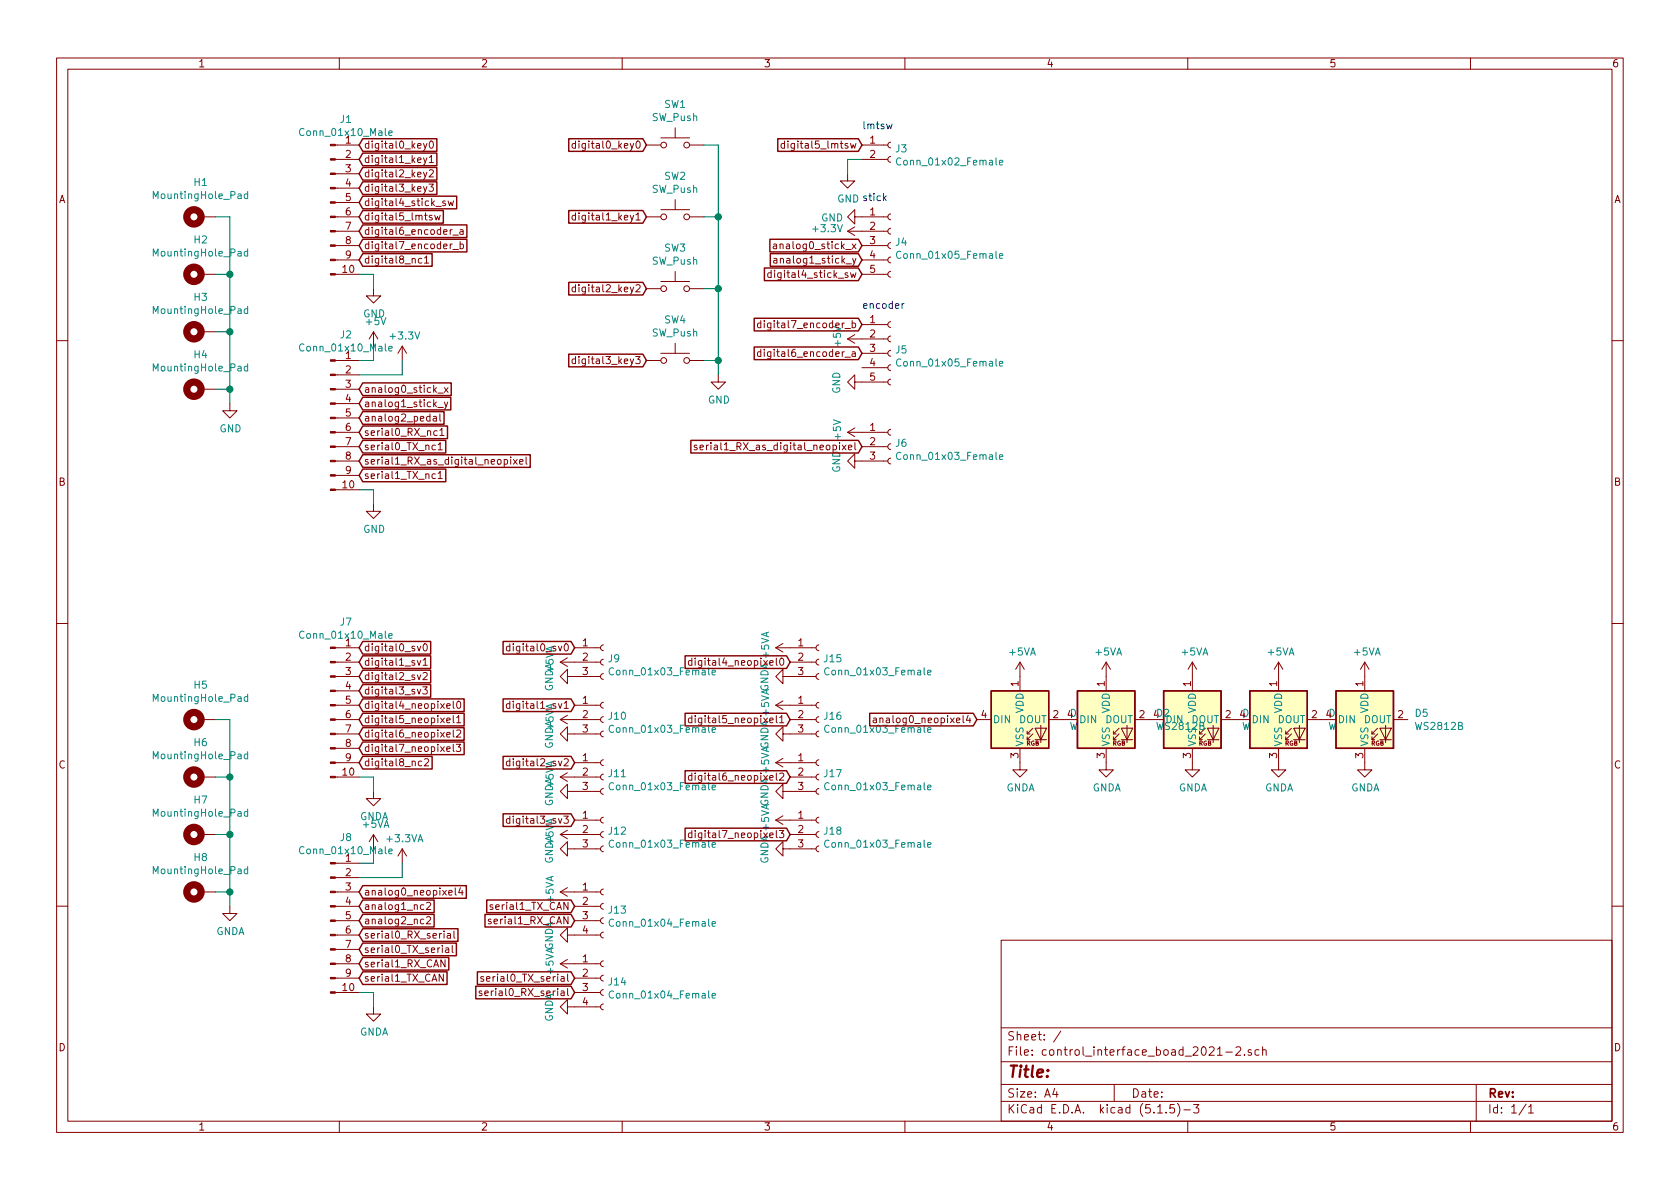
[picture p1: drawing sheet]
EESchema Schematic File Version 4
EELAYER 30 0
EELAYER END
$Descr A4 11693 8268
encoding utf-8
Sheet 1 1
Title ""
Date ""
Rev ""
Comp ""
Comment1 ""
Comment2 ""
Comment3 ""
Comment4 ""
$EndDescr
$Comp
L Connector:Conn_01x10_Male J1
U 1 1
P 2300 1400
F 0 "J1" H 2408 1981 50  0000 C CNN
F 1 "Conn_01x10_Male" H 2408 1890 50  0000 C CNN
F 2 "Connector_PinHeader_2.54mm:PinHeader_1x10_P2.54mm_Vertical" H 2300 1400 50  0001 C CNN
F 3 "~" H 2300 1400 50  0001 C CNN
	1    2300 1400
	1    0    0    -1  
$EndComp
$Comp
L Connector:Conn_01x10_Male J2
U 1 1
P 2300 2900
F 0 "J2" H 2408 3481 50  0000 C CNN
F 1 "Conn_01x10_Male" H 2408 3390 50  0000 C CNN
F 2 "Connector_PinHeader_2.54mm:PinHeader_1x10_P2.54mm_Vertical" H 2300 2900 50  0001 C CNN
F 3 "~" H 2300 2900 50  0001 C CNN
	1    2300 2900
	1    0    0    -1  
$EndComp
Text GLabel 2500 1000 2    50   Input ~ 0
digital0_key0
Text GLabel 2500 1100 2    50   Input ~ 0
digital1_key1
Text GLabel 2500 1200 2    50   Input ~ 0
digital2_key2
Text GLabel 2500 1300 2    50   Input ~ 0
digital3_key3
Text GLabel 2500 1400 2    50   Input ~ 0
digital4_stick_sw
Text GLabel 2500 1500 2    50   Input ~ 0
digital5_lmtsw
Text GLabel 2500 1600 2    50   Input ~ 0
digital6_encoder_a
Text GLabel 2500 1700 2    50   Input ~ 0
digital7_encoder_b
Text GLabel 2500 1800 2    50   Input ~ 0
digital8_nc1
Wire Wire Line
	2500 1900 2600 1900
Wire Wire Line
	2600 1900 2600 2000
$Comp
L power:GND #PWR0101
U 1 1
P 2600 2000
F 0 "#PWR0101" H 2600 1750 50  0001 C CNN
F 1 "GND" H 2605 1827 50  0000 C CNN
F 2 "" H 2600 2000 50  0001 C CNN
F 3 "" H 2600 2000 50  0001 C CNN
	1    2600 2000
	1    0    0    -1  
$EndComp
Wire Wire Line
	2500 2500 2600 2500
Wire Wire Line
	2600 2500 2600 2400
Wire Wire Line
	2500 2600 2800 2600
Wire Wire Line
	2800 2600 2800 2500
$Comp
L power:+5V #PWR0102
U 1 1
P 2600 2400
F 0 "#PWR0102" H 2600 2250 50  0001 C CNN
F 1 "+5V" H 2615 2573 50  0000 C CNN
F 2 "" H 2600 2400 50  0001 C CNN
F 3 "" H 2600 2400 50  0001 C CNN
	1    2600 2400
	1    0    0    -1  
$EndComp
$Comp
L power:+3.3V #PWR0103
U 1 1
P 2800 2500
F 0 "#PWR0103" H 2800 2350 50  0001 C CNN
F 1 "+3.3V" H 2815 2673 50  0000 C CNN
F 2 "" H 2800 2500 50  0001 C CNN
F 3 "" H 2800 2500 50  0001 C CNN
	1    2800 2500
	1    0    0    -1  
$EndComp
Text GLabel 2500 2700 2    50   Input ~ 0
analog0_stick_x
Text GLabel 2500 2800 2    50   Input ~ 0
analog1_stick_y
Text GLabel 2500 2900 2    50   Input ~ 0
analog2_pedal
Text GLabel 2500 3000 2    50   Input ~ 0
serial0_RX_nc1
Text GLabel 2500 3100 2    50   Input ~ 0
serial0_TX_nc1
Text GLabel 2500 3200 2    50   Input ~ 0
serial1_RX_as_digital_neopixel
Text GLabel 2500 3300 2    50   Input ~ 0
serial1_TX_nc1
Wire Wire Line
	2500 3400 2600 3400
Wire Wire Line
	2600 3400 2600 3500
$Comp
L power:GND #PWR0104
U 1 1
P 2600 3500
F 0 "#PWR0104" H 2600 3250 50  0001 C CNN
F 1 "GND" H 2605 3327 50  0000 C CNN
F 2 "" H 2600 3500 50  0001 C CNN
F 3 "" H 2600 3500 50  0001 C CNN
	1    2600 3500
	1    0    0    -1  
$EndComp
$Comp
L Switch:SW_Push SW1
U 1 1
P 4700 1000
F 0 "SW1" H 4700 1285 50  0000 C CNN
F 1 "SW_Push" H 4700 1194 50  0000 C CNN
F 2 "Button_Switch_Keyboard:SW_Cherry_MX_1.25u_PCB" H 4700 1200 50  0001 C CNN
F 3 "~" H 4700 1200 50  0001 C CNN
	1    4700 1000
	1    0    0    -1  
$EndComp
$Comp
L Switch:SW_Push SW2
U 1 1
P 4700 1500
F 0 "SW2" H 4700 1785 50  0000 C CNN
F 1 "SW_Push" H 4700 1694 50  0000 C CNN
F 2 "Button_Switch_Keyboard:SW_Cherry_MX_1.25u_PCB" H 4700 1700 50  0001 C CNN
F 3 "~" H 4700 1700 50  0001 C CNN
	1    4700 1500
	1    0    0    -1  
$EndComp
$Comp
L Switch:SW_Push SW3
U 1 1
P 4700 2000
F 0 "SW3" H 4700 2285 50  0000 C CNN
F 1 "SW_Push" H 4700 2194 50  0000 C CNN
F 2 "Button_Switch_Keyboard:SW_Cherry_MX_1.25u_PCB" H 4700 2200 50  0001 C CNN
F 3 "~" H 4700 2200 50  0001 C CNN
	1    4700 2000
	1    0    0    -1  
$EndComp
$Comp
L Switch:SW_Push SW4
U 1 1
P 4700 2500
F 0 "SW4" H 4700 2785 50  0000 C CNN
F 1 "SW_Push" H 4700 2694 50  0000 C CNN
F 2 "Button_Switch_Keyboard:SW_Cherry_MX_1.25u_PCB" H 4700 2700 50  0001 C CNN
F 3 "~" H 4700 2700 50  0001 C CNN
	1    4700 2500
	1    0    0    -1  
$EndComp
Wire Wire Line
	4900 1000 5000 1000
Wire Wire Line
	5000 1000 5000 1500
Wire Wire Line
	4900 2500 5000 2500
Connection ~ 5000 2500
Wire Wire Line
	5000 2500 5000 2600
Wire Wire Line
	4900 2000 5000 2000
Connection ~ 5000 2000
Wire Wire Line
	5000 2000 5000 2500
Wire Wire Line
	4900 1500 5000 1500
Connection ~ 5000 1500
Wire Wire Line
	5000 1500 5000 2000
$Comp
L power:GND #PWR0105
U 1 1
P 5000 2600
F 0 "#PWR0105" H 5000 2350 50  0001 C CNN
F 1 "GND" H 5005 2427 50  0000 C CNN
F 2 "" H 5000 2600 50  0001 C CNN
F 3 "" H 5000 2600 50  0001 C CNN
	1    5000 2600
	1    0    0    -1  
$EndComp
Text GLabel 4500 1000 0    50   Input ~ 0
digital0_key0
Text GLabel 4500 1500 0    50   Input ~ 0
digital1_key1
Text GLabel 4500 2000 0    50   Input ~ 0
digital2_key2
Text GLabel 4500 2500 0    50   Input ~ 0
digital3_key3
$Comp
L Connector:Conn_01x02_Female J3
U 1 1
P 6200 1000
F 0 "J3" H 6228 976 50  0000 L CNN
F 1 "Conn_01x02_Female" H 6228 885 50  0000 L CNN
F 2 "Connector_JST:JST_XA_S02B-XASK-1_1x02_P2.50mm_Horizontal" H 6200 1000 50  0001 C CNN
F 3 "~" H 6200 1000 50  0001 C CNN
	1    6200 1000
	1    0    0    -1  
$EndComp
$Comp
L Connector:Conn_01x05_Female J4
U 1 1
P 6200 1700
F 0 "J4" H 6228 1726 50  0000 L CNN
F 1 "Conn_01x05_Female" H 6228 1635 50  0000 L CNN
F 2 "Connector_JST:JST_XA_S05B-XASK-1_1x05_P2.50mm_Horizontal" H 6200 1700 50  0001 C CNN
F 3 "~" H 6200 1700 50  0001 C CNN
	1    6200 1700
	1    0    0    -1  
$EndComp
$Comp
L Connector:Conn_01x05_Female J5
U 1 1
P 6200 2450
F 0 "J5" H 6228 2476 50  0000 L CNN
F 1 "Conn_01x05_Female" H 6228 2385 50  0000 L CNN
F 2 "Connector_JST:JST_XA_S05B-XASK-1_1x05_P2.50mm_Horizontal" H 6200 2450 50  0001 C CNN
F 3 "~" H 6200 2450 50  0001 C CNN
	1    6200 2450
	1    0    0    -1  
$EndComp
Text Notes 6000 900  0    50   ~ 0
lmtsw
Text Notes 6000 1400 0    50   ~ 0
stick
Text Notes 6000 2150 0    50   ~ 0
encoder
$Comp
L Connector:Conn_01x03_Female J6
U 1 1
P 6200 3100
F 0 "J6" H 6228 3126 50  0000 L CNN
F 1 "Conn_01x03_Female" H 6228 3035 50  0000 L CNN
F 2 "Connector_JST:JST_XA_S03B-XASK-1_1x03_P2.50mm_Horizontal" H 6200 3100 50  0001 C CNN
F 3 "~" H 6200 3100 50  0001 C CNN
	1    6200 3100
	1    0    0    -1  
$EndComp
Text GLabel 6000 1000 0    50   Input ~ 0
digital5_lmtsw
Wire Wire Line
	6000 1100 5900 1100
Wire Wire Line
	5900 1100 5900 1200
$Comp
L power:GND #PWR0106
U 1 1
P 5900 1200
F 0 "#PWR0106" H 5900 950 50  0001 C CNN
F 1 "GND" H 5905 1027 50  0000 C CNN
F 2 "" H 5900 1200 50  0001 C CNN
F 3 "" H 5900 1200 50  0001 C CNN
	1    5900 1200
	1    0    0    -1  
$EndComp
$Comp
L power:GND #PWR0107
U 1 1
P 6000 1500
F 0 "#PWR0107" H 6000 1250 50  0001 C CNN
F 1 "GND" V 6005 1372 50  0000 R CNN
F 2 "" H 6000 1500 50  0001 C CNN
F 3 "" H 6000 1500 50  0001 C CNN
	1    6000 1500
	0    1    1    0   
$EndComp
$Comp
L power:+3.3V #PWR0108
U 1 1
P 6000 1600
F 0 "#PWR0108" H 6000 1450 50  0001 C CNN
F 1 "+3.3V" V 6015 1728 50  0000 L CNN
F 2 "" H 6000 1600 50  0001 C CNN
F 3 "" H 6000 1600 50  0001 C CNN
	1    6000 1600
	0    -1   -1   0   
$EndComp
Text GLabel 6000 1700 0    50   Input ~ 0
analog0_stick_x
Text GLabel 6000 1800 0    50   Input ~ 0
analog1_stick_y
Text GLabel 6000 2450 0    50   Input ~ 0
digital6_encoder_a
Text GLabel 6000 2250 0    50   Input ~ 0
digital7_encoder_b
$Comp
L power:+5V #PWR0109
U 1 1
P 6000 2350
F 0 "#PWR0109" H 6000 2200 50  0001 C CNN
F 1 "+5V" H 6015 2523 50  0000 C CNN
F 2 "" H 6000 2350 50  0001 C CNN
F 3 "" H 6000 2350 50  0001 C CNN
	1    6000 2350
	0    -1   -1   0   
$EndComp
$Comp
L power:GND #PWR0110
U 1 1
P 6000 2650
F 0 "#PWR0110" H 6000 2400 50  0001 C CNN
F 1 "GND" H 6005 2477 50  0000 C CNN
F 2 "" H 6000 2650 50  0001 C CNN
F 3 "" H 6000 2650 50  0001 C CNN
	1    6000 2650
	0    1    1    0   
$EndComp
$Comp
L power:GND #PWR0111
U 1 1
P 6000 3200
F 0 "#PWR0111" H 6000 2950 50  0001 C CNN
F 1 "GND" H 6005 3027 50  0000 C CNN
F 2 "" H 6000 3200 50  0001 C CNN
F 3 "" H 6000 3200 50  0001 C CNN
	1    6000 3200
	0    1    1    0   
$EndComp
$Comp
L power:+5V #PWR0112
U 1 1
P 6000 3000
F 0 "#PWR0112" H 6000 2850 50  0001 C CNN
F 1 "+5V" H 6015 3173 50  0000 C CNN
F 2 "" H 6000 3000 50  0001 C CNN
F 3 "" H 6000 3000 50  0001 C CNN
	1    6000 3000
	0    -1   -1   0   
$EndComp
Text GLabel 6000 3100 0    50   Input ~ 0
serial1_RX_as_digital_neopixel
$Comp
L Mechanical:MountingHole_Pad H1
U 1 1
P 1400 1500
F 0 "H1" V 1637 1503 50  0000 C CNN
F 1 "MountingHole_Pad" V 1546 1503 50  0000 C CNN
F 2 "MountingHole:MountingHole_3.2mm_M3_Pad" H 1400 1500 50  0001 C CNN
F 3 "~" H 1400 1500 50  0001 C CNN
	1    1400 1500
	0    -1   -1   0   
$EndComp
$Comp
L Mechanical:MountingHole_Pad H2
U 1 1
P 1400 1900
F 0 "H2" V 1637 1903 50  0000 C CNN
F 1 "MountingHole_Pad" V 1546 1903 50  0000 C CNN
F 2 "MountingHole:MountingHole_3.2mm_M3_Pad" H 1400 1900 50  0001 C CNN
F 3 "~" H 1400 1900 50  0001 C CNN
	1    1400 1900
	0    -1   -1   0   
$EndComp
$Comp
L Mechanical:MountingHole_Pad H3
U 1 1
P 1400 2300
F 0 "H3" V 1637 2303 50  0000 C CNN
F 1 "MountingHole_Pad" V 1546 2303 50  0000 C CNN
F 2 "MountingHole:MountingHole_3.2mm_M3_Pad" H 1400 2300 50  0001 C CNN
F 3 "~" H 1400 2300 50  0001 C CNN
	1    1400 2300
	0    -1   -1   0   
$EndComp
$Comp
L Mechanical:MountingHole_Pad H4
U 1 1
P 1400 2700
F 0 "H4" V 1637 2703 50  0000 C CNN
F 1 "MountingHole_Pad" V 1546 2703 50  0000 C CNN
F 2 "MountingHole:MountingHole_3.2mm_M3_Pad" H 1400 2700 50  0001 C CNN
F 3 "~" H 1400 2700 50  0001 C CNN
	1    1400 2700
	0    -1   -1   0   
$EndComp
Wire Wire Line
	1500 1500 1600 1500
Wire Wire Line
	1600 1500 1600 1900
Wire Wire Line
	1600 2700 1500 2700
Connection ~ 1600 2700
Wire Wire Line
	1600 2700 1600 2800
Wire Wire Line
	1500 2300 1600 2300
Connection ~ 1600 2300
Wire Wire Line
	1600 2300 1600 2700
Wire Wire Line
	1600 1900 1500 1900
Connection ~ 1600 1900
Wire Wire Line
	1600 1900 1600 2300
$Comp
L power:GND #PWR01
U 1 1
P 1600 2800
F 0 "#PWR01" H 1600 2550 50  0001 C CNN
F 1 "GND" H 1605 2627 50  0000 C CNN
F 2 "" H 1600 2800 50  0001 C CNN
F 3 "" H 1600 2800 50  0001 C CNN
	1    1600 2800
	1    0    0    -1  
$EndComp
Text GLabel 6000 1900 0    50   Input ~ 0
digital4_stick_sw
$Comp
L Connector:Conn_01x10_Male J7
U 1 1
P 2300 4900
F 0 "J7" H 2408 5481 50  0000 C CNN
F 1 "Conn_01x10_Male" H 2408 5390 50  0000 C CNN
F 2 "Connector_PinHeader_2.54mm:PinHeader_1x10_P2.54mm_Vertical" H 2300 4900 50  0001 C CNN
F 3 "~" H 2300 4900 50  0001 C CNN
	1    2300 4900
	1    0    0    -1  
$EndComp
$Comp
L Connector:Conn_01x10_Male J8
U 1 1
P 2300 6400
F 0 "J8" H 2408 6981 50  0000 C CNN
F 1 "Conn_01x10_Male" H 2408 6890 50  0000 C CNN
F 2 "Connector_PinHeader_2.54mm:PinHeader_1x10_P2.54mm_Vertical" H 2300 6400 50  0001 C CNN
F 3 "~" H 2300 6400 50  0001 C CNN
	1    2300 6400
	1    0    0    -1  
$EndComp
Text GLabel 2500 4500 2    50   Input ~ 0
digital0_sv0
Text GLabel 2500 4600 2    50   Input ~ 0
digital1_sv1
Text GLabel 2500 4700 2    50   Input ~ 0
digital2_sv2
Text GLabel 2500 4800 2    50   Input ~ 0
digital3_sv3
Text GLabel 2500 4900 2    50   Input ~ 0
digital4_neopixel0
Text GLabel 2500 5000 2    50   Input ~ 0
digital5_neopixel1
Text GLabel 2500 5100 2    50   Input ~ 0
digital6_neopixel2
Text GLabel 2500 5200 2    50   Input ~ 0
digital7_neopixel3
Text GLabel 2500 5300 2    50   Input ~ 0
digital8_nc2
Wire Wire Line
	2500 5400 2600 5400
Wire Wire Line
	2600 5400 2600 5500
Wire Wire Line
	2500 6000 2600 6000
Wire Wire Line
	2600 6000 2600 5900
Wire Wire Line
	2500 6100 2800 6100
Wire Wire Line
	2800 6100 2800 6000
Text GLabel 2500 6200 2    50   Input ~ 0
analog0_neopixel4
Text GLabel 2500 6300 2    50   Input ~ 0
analog1_nc2
Text GLabel 2500 6400 2    50   Input ~ 0
analog2_nc2
Text GLabel 2500 6500 2    50   Input ~ 0
serial0_RX_serial
Text GLabel 2500 6600 2    50   Input ~ 0
serial0_TX_serial
Text GLabel 2500 6700 2    50   Input ~ 0
serial1_RX_CAN
Text GLabel 2500 6800 2    50   Input ~ 0
serial1_TX_CAN
Wire Wire Line
	2500 6900 2600 6900
Wire Wire Line
	2600 6900 2600 7000
$Comp
L Mechanical:MountingHole_Pad H5
U 1 1
P 1400 5000
F 0 "H5" V 1637 5003 50  0000 C CNN
F 1 "MountingHole_Pad" V 1546 5003 50  0000 C CNN
F 2 "MountingHole:MountingHole_3.2mm_M3_Pad" H 1400 5000 50  0001 C CNN
F 3 "~" H 1400 5000 50  0001 C CNN
	1    1400 5000
	0    -1   -1   0   
$EndComp
$Comp
L Mechanical:MountingHole_Pad H6
U 1 1
P 1400 5400
F 0 "H6" V 1637 5403 50  0000 C CNN
F 1 "MountingHole_Pad" V 1546 5403 50  0000 C CNN
F 2 "MountingHole:MountingHole_3.2mm_M3_Pad" H 1400 5400 50  0001 C CNN
F 3 "~" H 1400 5400 50  0001 C CNN
	1    1400 5400
	0    -1   -1   0   
$EndComp
$Comp
L Mechanical:MountingHole_Pad H7
U 1 1
P 1400 5800
F 0 "H7" V 1637 5803 50  0000 C CNN
F 1 "MountingHole_Pad" V 1546 5803 50  0000 C CNN
F 2 "MountingHole:MountingHole_3.2mm_M3_Pad" H 1400 5800 50  0001 C CNN
F 3 "~" H 1400 5800 50  0001 C CNN
	1    1400 5800
	0    -1   -1   0   
$EndComp
$Comp
L Mechanical:MountingHole_Pad H8
U 1 1
P 1400 6200
F 0 "H8" V 1637 6203 50  0000 C CNN
F 1 "MountingHole_Pad" V 1546 6203 50  0000 C CNN
F 2 "MountingHole:MountingHole_3.2mm_M3_Pad" H 1400 6200 50  0001 C CNN
F 3 "~" H 1400 6200 50  0001 C CNN
	1    1400 6200
	0    -1   -1   0   
$EndComp
Wire Wire Line
	1500 5000 1600 5000
Wire Wire Line
	1600 5000 1600 5400
Wire Wire Line
	1600 6200 1500 6200
Connection ~ 1600 6200
Wire Wire Line
	1600 6200 1600 6300
Wire Wire Line
	1500 5800 1600 5800
Connection ~ 1600 5800
Wire Wire Line
	1600 5800 1600 6200
Wire Wire Line
	1600 5400 1500 5400
Connection ~ 1600 5400
Wire Wire Line
	1600 5400 1600 5800
$Comp
L power:+5VA #PWR04
U 1 1
P 2600 5900
F 0 "#PWR04" H 2600 5750 50  0001 C CNN
F 1 "+5VA" H 2615 6073 50  0000 C CNN
F 2 "" H 2600 5900 50  0001 C CNN
F 3 "" H 2600 5900 50  0001 C CNN
	1    2600 5900
	1    0    0    -1  
$EndComp
$Comp
L power:+3.3VA #PWR06
U 1 1
P 2800 6000
F 0 "#PWR06" H 2800 5850 50  0001 C CNN
F 1 "+3.3VA" H 2815 6173 50  0000 C CNN
F 2 "" H 2800 6000 50  0001 C CNN
F 3 "" H 2800 6000 50  0001 C CNN
	1    2800 6000
	1    0    0    -1  
$EndComp
$Comp
L power:GNDA #PWR02
U 1 1
P 1600 6300
F 0 "#PWR02" H 1600 6050 50  0001 C CNN
F 1 "GNDA" H 1605 6127 50  0000 C CNN
F 2 "" H 1600 6300 50  0001 C CNN
F 3 "" H 1600 6300 50  0001 C CNN
	1    1600 6300
	1    0    0    -1  
$EndComp
$Comp
L power:GNDA #PWR05
U 1 1
P 2600 7000
F 0 "#PWR05" H 2600 6750 50  0001 C CNN
F 1 "GNDA" H 2605 6827 50  0000 C CNN
F 2 "" H 2600 7000 50  0001 C CNN
F 3 "" H 2600 7000 50  0001 C CNN
	1    2600 7000
	1    0    0    -1  
$EndComp
$Comp
L power:GNDA #PWR03
U 1 1
P 2600 5500
F 0 "#PWR03" H 2600 5250 50  0001 C CNN
F 1 "GNDA" H 2605 5327 50  0000 C CNN
F 2 "" H 2600 5500 50  0001 C CNN
F 3 "" H 2600 5500 50  0001 C CNN
	1    2600 5500
	1    0    0    -1  
$EndComp
$Comp
L Connector:Conn_01x03_Female J9
U 1 1
P 4200 4600
F 0 "J9" H 4228 4626 50  0000 L CNN
F 1 "Conn_01x03_Female" H 4228 4535 50  0000 L CNN
F 2 "Connector_JST:JST_XA_S03B-XASK-1_1x03_P2.50mm_Horizontal" H 4200 4600 50  0001 C CNN
F 3 "~" H 4200 4600 50  0001 C CNN
	1    4200 4600
	1    0    0    -1  
$EndComp
$Comp
L Connector:Conn_01x03_Female J10
U 1 1
P 4200 5000
F 0 "J10" H 4228 5026 50  0000 L CNN
F 1 "Conn_01x03_Female" H 4228 4935 50  0000 L CNN
F 2 "Connector_JST:JST_XA_S03B-XASK-1_1x03_P2.50mm_Horizontal" H 4200 5000 50  0001 C CNN
F 3 "~" H 4200 5000 50  0001 C CNN
	1    4200 5000
	1    0    0    -1  
$EndComp
$Comp
L Connector:Conn_01x03_Female J11
U 1 1
P 4200 5400
F 0 "J11" H 4228 5426 50  0000 L CNN
F 1 "Conn_01x03_Female" H 4228 5335 50  0000 L CNN
F 2 "Connector_JST:JST_XA_S03B-XASK-1_1x03_P2.50mm_Horizontal" H 4200 5400 50  0001 C CNN
F 3 "~" H 4200 5400 50  0001 C CNN
	1    4200 5400
	1    0    0    -1  
$EndComp
$Comp
L Connector:Conn_01x03_Female J12
U 1 1
P 4200 5800
F 0 "J12" H 4228 5826 50  0000 L CNN
F 1 "Conn_01x03_Female" H 4228 5735 50  0000 L CNN
F 2 "Connector_JST:JST_XA_S03B-XASK-1_1x03_P2.50mm_Horizontal" H 4200 5800 50  0001 C CNN
F 3 "~" H 4200 5800 50  0001 C CNN
	1    4200 5800
	1    0    0    -1  
$EndComp
$Comp
L Connector:Conn_01x03_Female J15
U 1 1
P 5700 4600
F 0 "J15" H 5728 4626 50  0000 L CNN
F 1 "Conn_01x03_Female" H 5728 4535 50  0000 L CNN
F 2 "Connector_JST:JST_XA_S03B-XASK-1_1x03_P2.50mm_Horizontal" H 5700 4600 50  0001 C CNN
F 3 "~" H 5700 4600 50  0001 C CNN
	1    5700 4600
	1    0    0    -1  
$EndComp
$Comp
L Connector:Conn_01x03_Female J16
U 1 1
P 5700 5000
F 0 "J16" H 5728 5026 50  0000 L CNN
F 1 "Conn_01x03_Female" H 5728 4935 50  0000 L CNN
F 2 "Connector_JST:JST_XA_S03B-XASK-1_1x03_P2.50mm_Horizontal" H 5700 5000 50  0001 C CNN
F 3 "~" H 5700 5000 50  0001 C CNN
	1    5700 5000
	1    0    0    -1  
$EndComp
$Comp
L Connector:Conn_01x03_Female J17
U 1 1
P 5700 5400
F 0 "J17" H 5728 5426 50  0000 L CNN
F 1 "Conn_01x03_Female" H 5728 5335 50  0000 L CNN
F 2 "Connector_JST:JST_XA_S03B-XASK-1_1x03_P2.50mm_Horizontal" H 5700 5400 50  0001 C CNN
F 3 "~" H 5700 5400 50  0001 C CNN
	1    5700 5400
	1    0    0    -1  
$EndComp
$Comp
L Connector:Conn_01x03_Female J18
U 1 1
P 5700 5800
F 0 "J18" H 5728 5826 50  0000 L CNN
F 1 "Conn_01x03_Female" H 5728 5735 50  0000 L CNN
F 2 "Connector_JST:JST_XA_S03B-XASK-1_1x03_P2.50mm_Horizontal" H 5700 5800 50  0001 C CNN
F 3 "~" H 5700 5800 50  0001 C CNN
	1    5700 5800
	1    0    0    -1  
$EndComp
$Comp
L Connector:Conn_01x04_Female J13
U 1 1
P 4200 6300
F 0 "J13" H 4228 6276 50  0000 L CNN
F 1 "Conn_01x04_Female" H 4228 6185 50  0000 L CNN
F 2 "Connector_JST:JST_XA_S04B-XASK-1_1x04_P2.50mm_Horizontal" H 4200 6300 50  0001 C CNN
F 3 "~" H 4200 6300 50  0001 C CNN
	1    4200 6300
	1    0    0    -1  
$EndComp
$Comp
L Connector:Conn_01x04_Female J14
U 1 1
P 4200 6800
F 0 "J14" H 4228 6776 50  0000 L CNN
F 1 "Conn_01x04_Female" H 4228 6685 50  0000 L CNN
F 2 "Connector_JST:JST_XA_S04B-XASK-1_1x04_P2.50mm_Horizontal" H 4200 6800 50  0001 C CNN
F 3 "~" H 4200 6800 50  0001 C CNN
	1    4200 6800
	1    0    0    -1  
$EndComp
Text GLabel 4000 6900 0    50   Input ~ 0
serial0_RX_serial
Text GLabel 4000 6800 0    50   Input ~ 0
serial0_TX_serial
Text GLabel 4000 6400 0    50   Input ~ 0
serial1_RX_CAN
Text GLabel 4000 6300 0    50   Input ~ 0
serial1_TX_CAN
$Comp
L power:+5VA #PWR015
U 1 1
P 4000 6200
F 0 "#PWR015" H 4000 6050 50  0001 C CNN
F 1 "+5VA" H 4015 6373 50  0000 C CNN
F 2 "" H 4000 6200 50  0001 C CNN
F 3 "" H 4000 6200 50  0001 C CNN
	1    4000 6200
	0    -1   -1   0   
$EndComp
$Comp
L power:+5VA #PWR017
U 1 1
P 4000 6700
F 0 "#PWR017" H 4000 6550 50  0001 C CNN
F 1 "+5VA" H 4015 6873 50  0000 C CNN
F 2 "" H 4000 6700 50  0001 C CNN
F 3 "" H 4000 6700 50  0001 C CNN
	1    4000 6700
	0    -1   -1   0   
$EndComp
$Comp
L power:+5VA #PWR019
U 1 1
P 5500 4500
F 0 "#PWR019" H 5500 4350 50  0001 C CNN
F 1 "+5VA" H 5515 4673 50  0000 C CNN
F 2 "" H 5500 4500 50  0001 C CNN
F 3 "" H 5500 4500 50  0001 C CNN
	1    5500 4500
	0    -1   -1   0   
$EndComp
$Comp
L power:+5VA #PWR021
U 1 1
P 5500 4900
F 0 "#PWR021" H 5500 4750 50  0001 C CNN
F 1 "+5VA" H 5515 5073 50  0000 C CNN
F 2 "" H 5500 4900 50  0001 C CNN
F 3 "" H 5500 4900 50  0001 C CNN
	1    5500 4900
	0    -1   -1   0   
$EndComp
$Comp
L power:+5VA #PWR023
U 1 1
P 5500 5300
F 0 "#PWR023" H 5500 5150 50  0001 C CNN
F 1 "+5VA" H 5515 5473 50  0000 C CNN
F 2 "" H 5500 5300 50  0001 C CNN
F 3 "" H 5500 5300 50  0001 C CNN
	1    5500 5300
	0    -1   -1   0   
$EndComp
$Comp
L power:+5VA #PWR025
U 1 1
P 5500 5700
F 0 "#PWR025" H 5500 5550 50  0001 C CNN
F 1 "+5VA" H 5515 5873 50  0000 C CNN
F 2 "" H 5500 5700 50  0001 C CNN
F 3 "" H 5500 5700 50  0001 C CNN
	1    5500 5700
	0    -1   -1   0   
$EndComp
$Comp
L power:+5VA #PWR07
U 1 1
P 4000 4600
F 0 "#PWR07" H 4000 4450 50  0001 C CNN
F 1 "+5VA" H 4015 4773 50  0000 C CNN
F 2 "" H 4000 4600 50  0001 C CNN
F 3 "" H 4000 4600 50  0001 C CNN
	1    4000 4600
	0    -1   -1   0   
$EndComp
$Comp
L power:+5VA #PWR09
U 1 1
P 4000 5000
F 0 "#PWR09" H 4000 4850 50  0001 C CNN
F 1 "+5VA" H 4015 5173 50  0000 C CNN
F 2 "" H 4000 5000 50  0001 C CNN
F 3 "" H 4000 5000 50  0001 C CNN
	1    4000 5000
	0    -1   -1   0   
$EndComp
$Comp
L power:+5VA #PWR011
U 1 1
P 4000 5400
F 0 "#PWR011" H 4000 5250 50  0001 C CNN
F 1 "+5VA" H 4015 5573 50  0000 C CNN
F 2 "" H 4000 5400 50  0001 C CNN
F 3 "" H 4000 5400 50  0001 C CNN
	1    4000 5400
	0    -1   -1   0   
$EndComp
$Comp
L power:+5VA #PWR013
U 1 1
P 4000 5800
F 0 "#PWR013" H 4000 5650 50  0001 C CNN
F 1 "+5VA" H 4015 5973 50  0000 C CNN
F 2 "" H 4000 5800 50  0001 C CNN
F 3 "" H 4000 5800 50  0001 C CNN
	1    4000 5800
	0    -1   -1   0   
$EndComp
$Comp
L power:GNDA #PWR016
U 1 1
P 4000 6500
F 0 "#PWR016" H 4000 6250 50  0001 C CNN
F 1 "GNDA" H 4005 6327 50  0000 C CNN
F 2 "" H 4000 6500 50  0001 C CNN
F 3 "" H 4000 6500 50  0001 C CNN
	1    4000 6500
	0    1    1    0   
$EndComp
$Comp
L power:GNDA #PWR018
U 1 1
P 4000 7000
F 0 "#PWR018" H 4000 6750 50  0001 C CNN
F 1 "GNDA" H 4005 6827 50  0000 C CNN
F 2 "" H 4000 7000 50  0001 C CNN
F 3 "" H 4000 7000 50  0001 C CNN
	1    4000 7000
	0    1    1    0   
$EndComp
$Comp
L power:GNDA #PWR014
U 1 1
P 4000 5900
F 0 "#PWR014" H 4000 5650 50  0001 C CNN
F 1 "GNDA" H 4005 5727 50  0000 C CNN
F 2 "" H 4000 5900 50  0001 C CNN
F 3 "" H 4000 5900 50  0001 C CNN
	1    4000 5900
	0    1    1    0   
$EndComp
$Comp
L power:GNDA #PWR012
U 1 1
P 4000 5500
F 0 "#PWR012" H 4000 5250 50  0001 C CNN
F 1 "GNDA" H 4005 5327 50  0000 C CNN
F 2 "" H 4000 5500 50  0001 C CNN
F 3 "" H 4000 5500 50  0001 C CNN
	1    4000 5500
	0    1    1    0   
$EndComp
$Comp
L power:GNDA #PWR010
U 1 1
P 4000 5100
F 0 "#PWR010" H 4000 4850 50  0001 C CNN
F 1 "GNDA" H 4005 4927 50  0000 C CNN
F 2 "" H 4000 5100 50  0001 C CNN
F 3 "" H 4000 5100 50  0001 C CNN
	1    4000 5100
	0    1    1    0   
$EndComp
$Comp
L power:GNDA #PWR08
U 1 1
P 4000 4700
F 0 "#PWR08" H 4000 4450 50  0001 C CNN
F 1 "GNDA" H 4005 4527 50  0000 C CNN
F 2 "" H 4000 4700 50  0001 C CNN
F 3 "" H 4000 4700 50  0001 C CNN
	1    4000 4700
	0    1    1    0   
$EndComp
$Comp
L power:GNDA #PWR020
U 1 1
P 5500 4700
F 0 "#PWR020" H 5500 4450 50  0001 C CNN
F 1 "GNDA" H 5505 4527 50  0000 C CNN
F 2 "" H 5500 4700 50  0001 C CNN
F 3 "" H 5500 4700 50  0001 C CNN
	1    5500 4700
	0    1    1    0   
$EndComp
$Comp
L power:GNDA #PWR022
U 1 1
P 5500 5100
F 0 "#PWR022" H 5500 4850 50  0001 C CNN
F 1 "GNDA" H 5505 4927 50  0000 C CNN
F 2 "" H 5500 5100 50  0001 C CNN
F 3 "" H 5500 5100 50  0001 C CNN
	1    5500 5100
	0    1    1    0   
$EndComp
$Comp
L power:GNDA #PWR024
U 1 1
P 5500 5500
F 0 "#PWR024" H 5500 5250 50  0001 C CNN
F 1 "GNDA" H 5505 5327 50  0000 C CNN
F 2 "" H 5500 5500 50  0001 C CNN
F 3 "" H 5500 5500 50  0001 C CNN
	1    5500 5500
	0    1    1    0   
$EndComp
$Comp
L power:GNDA #PWR026
U 1 1
P 5500 5900
F 0 "#PWR026" H 5500 5650 50  0001 C CNN
F 1 "GNDA" H 5505 5727 50  0000 C CNN
F 2 "" H 5500 5900 50  0001 C CNN
F 3 "" H 5500 5900 50  0001 C CNN
	1    5500 5900
	0    1    1    0   
$EndComp
Text GLabel 4000 4500 0    50   Input ~ 0
digital0_sv0
Text GLabel 4000 4900 0    50   Input ~ 0
digital1_sv1
Text GLabel 4000 5300 0    50   Input ~ 0
digital2_sv2
Text GLabel 4000 5700 0    50   Input ~ 0
digital3_sv3
Text GLabel 5500 4600 0    50   Input ~ 0
digital4_neopixel0
Text GLabel 5500 5000 0    50   Input ~ 0
digital5_neopixel1
Text GLabel 5500 5400 0    50   Input ~ 0
digital6_neopixel2
Text GLabel 5500 5800 0    50   Input ~ 0
digital7_neopixel3
$Comp
L LED:WS2812B D1
U 1 1
P 7100 5000
F 0 "D1" H 7444 5046 50  0000 L CNN
F 1 "WS2812B" H 7444 4955 50  0000 L CNN
F 2 "LED_SMD:LED_WS2812B_PLCC4_5.0x5.0mm_P3.2mm" H 7150 4700 50  0001 L TNN
F 3 "https://cdn-shop.adafruit.com/datasheets/WS2812B.pdf" H 7200 4625 50  0001 L TNN
	1    7100 5000
	1    0    0    -1  
$EndComp
$Comp
L LED:WS2812B D3
U 1 1
P 8300 5000
F 0 "D3" H 8644 5046 50  0000 L CNN
F 1 "WS2812B" H 8644 4955 50  0000 L CNN
F 2 "LED_SMD:LED_WS2812B_PLCC4_5.0x5.0mm_P3.2mm" H 8350 4700 50  0001 L TNN
F 3 "https://cdn-shop.adafruit.com/datasheets/WS2812B.pdf" H 8400 4625 50  0001 L TNN
	1    8300 5000
	1    0    0    -1  
$EndComp
$Comp
L LED:WS2812B D4
U 1 1
P 8900 5000
F 0 "D4" H 9244 5046 50  0000 L CNN
F 1 "WS2812B" H 9244 4955 50  0000 L CNN
F 2 "LED_SMD:LED_WS2812B_PLCC4_5.0x5.0mm_P3.2mm" H 8950 4700 50  0001 L TNN
F 3 "https://cdn-shop.adafruit.com/datasheets/WS2812B.pdf" H 9000 4625 50  0001 L TNN
	1    8900 5000
	1    0    0    -1  
$EndComp
$Comp
L LED:WS2812B D5
U 1 1
P 9500 5000
F 0 "D5" H 9844 5046 50  0000 L CNN
F 1 "WS2812B" H 9844 4955 50  0000 L CNN
F 2 "LED_SMD:LED_WS2812B_PLCC4_5.0x5.0mm_P3.2mm" H 9550 4700 50  0001 L TNN
F 3 "https://cdn-shop.adafruit.com/datasheets/WS2812B.pdf" H 9600 4625 50  0001 L TNN
	1    9500 5000
	1    0    0    -1  
$EndComp
$Comp
L power:GNDA #PWR028
U 1 1
P 7100 5300
F 0 "#PWR028" H 7100 5050 50  0001 C CNN
F 1 "GNDA" H 7105 5127 50  0000 C CNN
F 2 "" H 7100 5300 50  0001 C CNN
F 3 "" H 7100 5300 50  0001 C CNN
	1    7100 5300
	1    0    0    -1  
$EndComp
$Comp
L power:GNDA #PWR030
U 1 1
P 7700 5300
F 0 "#PWR030" H 7700 5050 50  0001 C CNN
F 1 "GNDA" H 7705 5127 50  0000 C CNN
F 2 "" H 7700 5300 50  0001 C CNN
F 3 "" H 7700 5300 50  0001 C CNN
	1    7700 5300
	1    0    0    -1  
$EndComp
$Comp
L power:GNDA #PWR032
U 1 1
P 8300 5300
F 0 "#PWR032" H 8300 5050 50  0001 C CNN
F 1 "GNDA" H 8305 5127 50  0000 C CNN
F 2 "" H 8300 5300 50  0001 C CNN
F 3 "" H 8300 5300 50  0001 C CNN
	1    8300 5300
	1    0    0    -1  
$EndComp
$Comp
L power:GNDA #PWR034
U 1 1
P 8900 5300
F 0 "#PWR034" H 8900 5050 50  0001 C CNN
F 1 "GNDA" H 8905 5127 50  0000 C CNN
F 2 "" H 8900 5300 50  0001 C CNN
F 3 "" H 8900 5300 50  0001 C CNN
	1    8900 5300
	1    0    0    -1  
$EndComp
$Comp
L power:GNDA #PWR036
U 1 1
P 9500 5300
F 0 "#PWR036" H 9500 5050 50  0001 C CNN
F 1 "GNDA" H 9505 5127 50  0000 C CNN
F 2 "" H 9500 5300 50  0001 C CNN
F 3 "" H 9500 5300 50  0001 C CNN
	1    9500 5300
	1    0    0    -1  
$EndComp
$Comp
L power:+5VA #PWR027
U 1 1
P 7100 4700
F 0 "#PWR027" H 7100 4550 50  0001 C CNN
F 1 "+5VA" H 7115 4873 50  0000 C CNN
F 2 "" H 7100 4700 50  0001 C CNN
F 3 "" H 7100 4700 50  0001 C CNN
	1    7100 4700
	1    0    0    -1  
$EndComp
$Comp
L LED:WS2812B D2
U 1 1
P 7700 5000
F 0 "D2" H 8044 5046 50  0000 L CNN
F 1 "WS2812B" H 8044 4955 50  0000 L CNN
F 2 "LED_SMD:LED_WS2812B_PLCC4_5.0x5.0mm_P3.2mm" H 7750 4700 50  0001 L TNN
F 3 "https://cdn-shop.adafruit.com/datasheets/WS2812B.pdf" H 7800 4625 50  0001 L TNN
	1    7700 5000
	1    0    0    -1  
$EndComp
$Comp
L power:+5VA #PWR029
U 1 1
P 7700 4700
F 0 "#PWR029" H 7700 4550 50  0001 C CNN
F 1 "+5VA" H 7715 4873 50  0000 C CNN
F 2 "" H 7700 4700 50  0001 C CNN
F 3 "" H 7700 4700 50  0001 C CNN
	1    7700 4700
	1    0    0    -1  
$EndComp
$Comp
L power:+5VA #PWR031
U 1 1
P 8300 4700
F 0 "#PWR031" H 8300 4550 50  0001 C CNN
F 1 "+5VA" H 8315 4873 50  0000 C CNN
F 2 "" H 8300 4700 50  0001 C CNN
F 3 "" H 8300 4700 50  0001 C CNN
	1    8300 4700
	1    0    0    -1  
$EndComp
$Comp
L power:+5VA #PWR033
U 1 1
P 8900 4700
F 0 "#PWR033" H 8900 4550 50  0001 C CNN
F 1 "+5VA" H 8915 4873 50  0000 C CNN
F 2 "" H 8900 4700 50  0001 C CNN
F 3 "" H 8900 4700 50  0001 C CNN
	1    8900 4700
	1    0    0    -1  
$EndComp
$Comp
L power:+5VA #PWR035
U 1 1
P 9500 4700
F 0 "#PWR035" H 9500 4550 50  0001 C CNN
F 1 "+5VA" H 9515 4873 50  0000 C CNN
F 2 "" H 9500 4700 50  0001 C CNN
F 3 "" H 9500 4700 50  0001 C CNN
	1    9500 4700
	1    0    0    -1  
$EndComp
Text GLabel 6800 5000 0    50   Input ~ 0
analog0_neopixel4
$EndSCHEMATC
